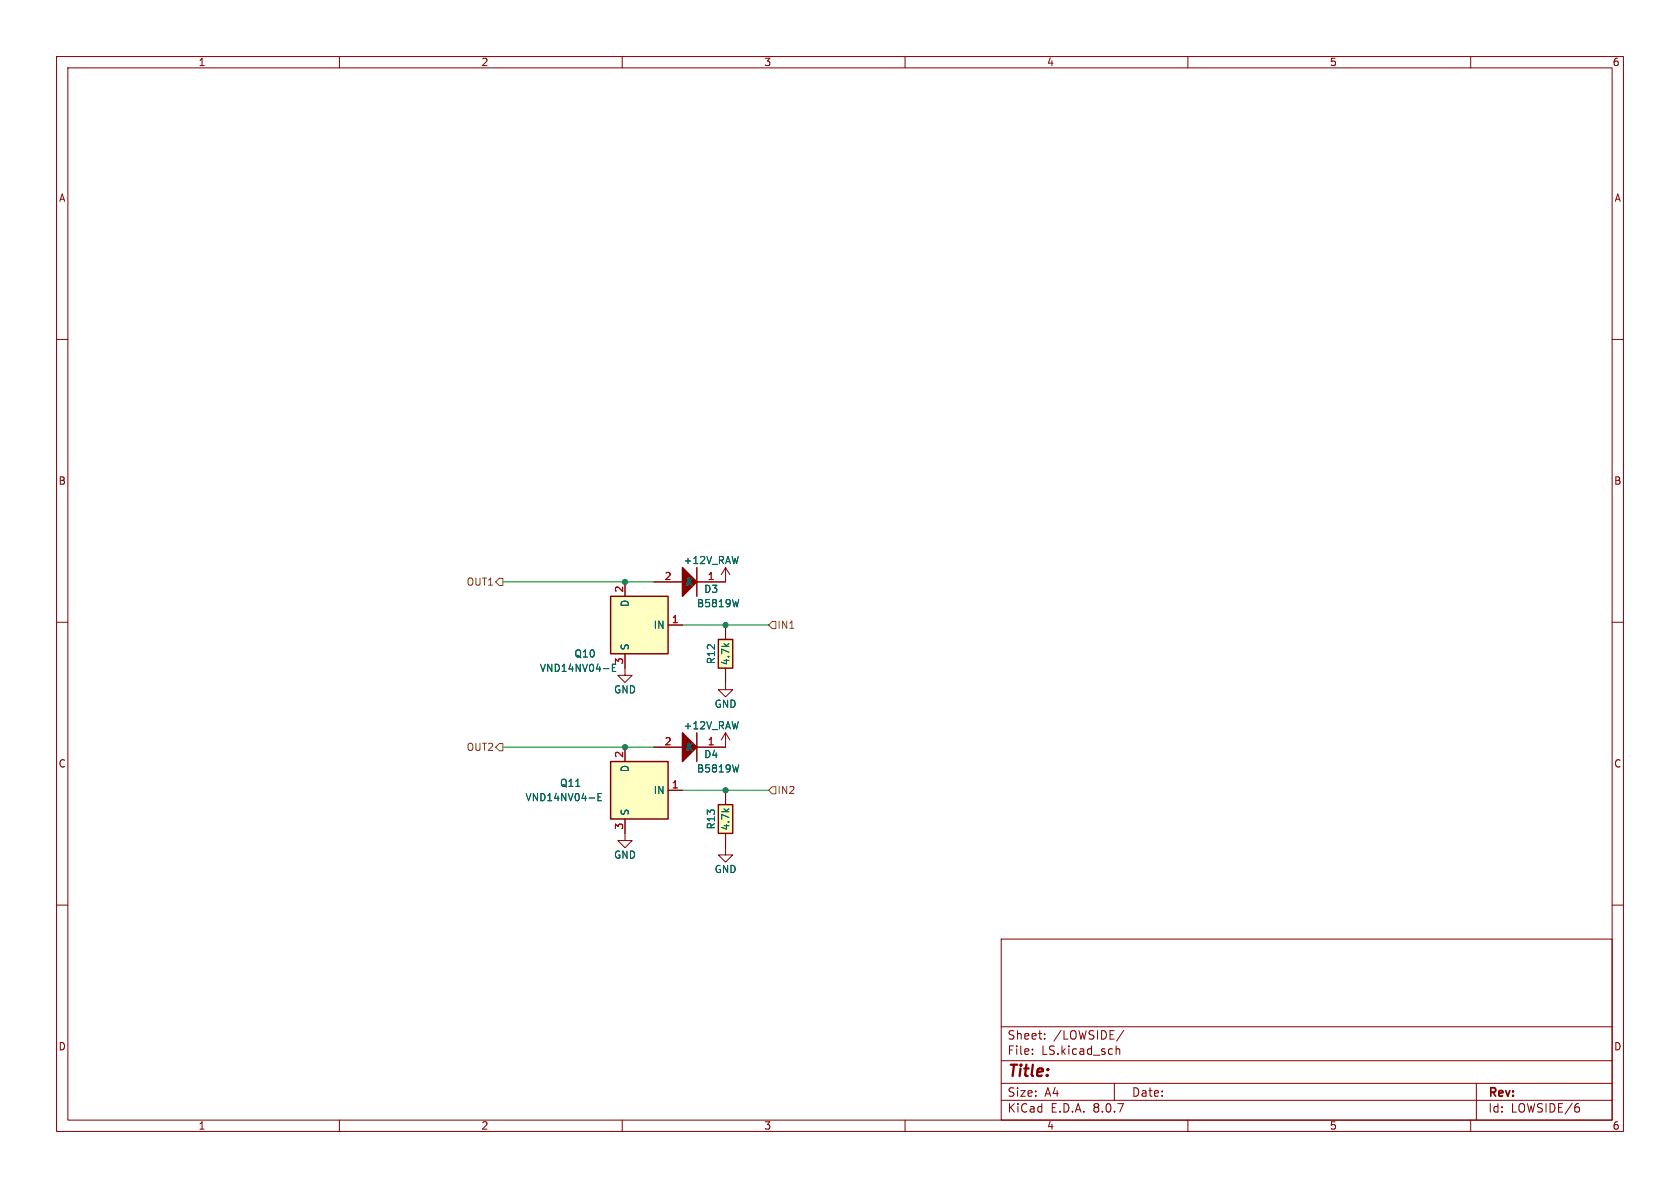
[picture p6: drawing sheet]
<svg xmlns="http://www.w3.org/2000/svg" width="297mm" height="210mm" viewBox="0 0 297 210" stroke-linecap="round" stroke-linejoin="round" font-family="sans-serif">
<g fill="none" stroke="#840000" stroke-width=".18">
<path d="M10 10h277v190h-277zM12 12h273v186h-273zM60 10v2M110 10v2M160 10v2M210 10v2M260 10v2M10 60h2M285 60h2M10 110h2M110.5 118.1v1.3h-1.3l1.3 1.3 1.3-1.3h-1.3M285 110h2"/>
<path d="M10 160h2M177 166h108v32h-108zM285 160h2M60 198v2M110 198v2M160 198v2M177 194.5h108M177 191.5h108M177 187.5h108M177 181.5h108M182.5 186.3v.1M182.5 185.5v.1"/>
<path d="M184.7 183.6v.1M184.7 182.8v.1M197 191.5v3M197.3 184.9v1.5M197.3 185.5l.2-.1 .4 .1 .1 .9M198.7 182.1l-1.3 2M210 198v2M260 198v2M261 191.5v6.5M279.1 195.7l.1 .3-.1 .5"/>
</g>
<path d="M127 142.2h2.5v5.1h-2.5z" fill="#ffffc2"/>
<path d="M123.2 129.5v5.1M127 142.2h2.5v5.1h-2.5z" fill="none" stroke="#840000" stroke-width=".25"/>
<path d="M115.6 132.1h5M123.2 132.1h5.1M128.3 139.7v2.5M128.3 147.3v2.6" fill="none" stroke="#840000" stroke-width=".18"/>
<path d="M120.6 129.5l2.6 2.6-2.6 2.5z" fill="#840000" stroke="#840000" stroke-width=".25"/>
<path d="M130.6 135.2l-.3 1.3" fill="none" stroke="#006464" stroke-width=".18"/>
<path d="M107.9 105.4h10.2v10.2h-10.2z" fill="#ffffc2"/>
<path d="M107.9 105.4h10.2v10.2h-10.2z" fill="none" stroke="#840000" stroke-width=".25"/>
<path d="M110.5 102.9v2.5M110.5 115.6v2.5M118.1 110.5h2.5M128.3 100.3v2.6M128.3 100.3l.7 1.3M128.3 100.3l-.8 1.3M128.3 120.7v1.2h-1.3l1.3 1.3 1.2-1.3h-1.2M128.3 129.5l.7 1.3M128.3 129.5v2.6M128.3 129.5l-.8 1.3M128.3 149.9v1.2h-1.3l1.3 1.3 1.2-1.3h-1.2" fill="none" stroke="#840000" stroke-width=".18"/>
<path d="M108.3 118h.4M108.9 117.4h-.6v1.3h.6" fill="none" stroke="#006464" stroke-width=".18"/>
<path d="M107.9 134.6h10.2v10.2h-10.2z" fill="#ffffc2"/>
<path d="M107.9 134.6h10.2v10.2h-10.2z" fill="none" stroke="#840000" stroke-width=".25"/>
<path d="M110.5 132.1v2.5M118.1 139.7h2.5M110.5 144.8v3.8h-1.3l1.3 1.3 1.3-1.3h-1.3" fill="none" stroke="#840000" stroke-width=".18"/>
<path d="M105.7 140.9h.4M106.3 140.3h-.6v1.2h.6" fill="none" stroke="#006464" stroke-width=".18"/>
<path d="M127 113h2.5v5.1h-2.5z" fill="#ffffc2"/>
<path d="M123.2 100.3v5.1M127 113h2.5v5.1h-2.5z" fill="none" stroke="#840000" stroke-width=".25"/>
<g fill="none" stroke="#840000" stroke-width=".18">
<path d="M110.5 102.9v2.5M110.5 115.6v2.5M115.6 102.9h5M118.1 110.5h2.5M123.2 102.9h5.1M128.3 110.5v2.5M128.3 118.1v2.6M110.5 132.1v2.5M115.6 132.1h5M118.1 139.7h2.5M123.2 132.1h5.1M128.3 139.7v2.5"/>
<path d="M110.5 144.8v2.5M128.3 147.3v2.6"/>
</g>
<path d="M120.6 100.3l2.6 2.6-2.6 2.5z" fill="#840000" stroke="#840000" stroke-width=".25"/>
<path d="M108.3 118h.4M108.9 117.4h-.6v1.3h.6M130.6 106l-.3 1.3M130.6 135.2l-.3 1.3M105.7 140.9h.4M106.3 140.3h-.6v1.2h.6" fill="none" stroke="#006464" stroke-width=".18"/>
<path d="M87.6 102.9l.7-.7h.6v1.3h-.6zM136.5 109.9h.7v1.2h-.7l-.6-.6zM88.3 131.4h.6v1.3h-.6l-.7-.6zM136.5 139.1h.7v1.2h-.7l-.6-.6z" fill="none" stroke="#725600" stroke-width=".18"/>
<path d="M88.9 102.9h26.7M120.6 110.5h15.3M88.9 132.1h26.7M120.6 139.7h15.3" fill="none" stroke="#009600" stroke-width=".18"/>
<g fill="#009600" stroke="#009600" stroke-width=".18">
<circle cx="128.3" cy="139.7" r=".46"/>
<circle cx="110.5" cy="132.1" r=".46"/>
<circle cx="128.3" cy="110.5" r=".46"/>
<circle cx="110.5" cy="102.9" r=".46"/>
</g>
<text font-size="2.8" fill="#840000" x="178" y="190.9">Title:</text>
<g font-size="2.1" fill="#840000">
<text x="178" y="184">Sheet:</text>
<text x="186.2" y="184">/LOWSIDE/</text>
<text x="178" y="186.7">File:</text>
<text x="184.1" y="186.7">LS.kicad_sch</text>
<text x="178" y="196.9">KiCad</text>
<text x="178" y="194.1">Size:</text>
<text x="184.7" y="194.1">A4</text>
<text x="185.7" y="196.9">E.D.A.</text>
<text x="193.3" y="196.9">8.0.7</text>
<text x="200" y="194.1">Date:</text>
<text x="263" y="194.3">Rev:</text>
<text x="263" y="196.9">Id:</text>
<text x="267.1" y="196.9">LOWSIDE/6</text>
</g>
<g font-size="1.8" fill="#840000">
<text x="35" y="11.9">1</text>
<text x="85" y="11.9">2</text>
<text x="135" y="11.9">3</text>
<text x="185" y="11.9">4</text>
<text x="235" y="11.9">5</text>
<text x="285" y="11.9">6</text>
<text x="10.3" y="35.9">A</text>
<text x="285.3" y="35.9">A</text>
<text x="10.3" y="85.9">B</text>
<text x="285.3" y="85.9">B</text>
<text x="10.3" y="135.9">C</text>
<text x="285.3" y="135.9">C</text>
<text x="10.3" y="185.9">D</text>
<text x="285.3" y="185.9">D</text>
<text x="35" y="199.9">1</text>
<text x="85" y="199.9">2</text>
<text x="135" y="199.9">3</text>
<text x="185" y="199.9">4</text>
<text x="235" y="199.9">5</text>
<text x="285" y="199.9">6</text>
</g>
<g font-size="1.8" fill="#006464">
<text x="120.7" y="99.9">+12V_RAW</text>
<text x="111.4" y="107.4" transform="rotate(-90 111.4 107.4)">D</text>
<text x="121.2" y="103.7">K</text>
<text x="123.1" y="107.5">B5819W</text>
<text x="124.4" y="105">D3</text>
<text x="115.5" y="111.4">IN</text>
<text x="95.3" y="119">VND14NV04-E</text>
<text x="101.4" y="116.4">Q10</text>
<text x="111.4" y="115.1" transform="rotate(-90 111.4 115.1)">S</text>
<text x="126.6" y="117.5" transform="rotate(-90 126.6 117.5)">R12</text>
<text x="129.1" y="117.7" transform="rotate(-90 129.1 117.7)">4.7k</text>
<text x="108.5" y="122.8">GND</text>
<text x="126.2" y="125.3">GND</text>
<text x="120.7" y="129.1">+12V_RAW</text>
<text x="111.4" y="136.6" transform="rotate(-90 111.4 136.6)">D</text>
<text x="121.2" y="132.9">K</text>
<text x="123.1" y="136.8">B5819W</text>
<text x="124.4" y="134.2">D4</text>
<text x="92.8" y="141.8">VND14NV04-E</text>
<text x="98.9" y="139.3">Q11</text>
<text x="115.5" y="140.6">IN</text>
<text x="111.4" y="144.3" transform="rotate(-90 111.4 144.3)">S</text>
<text x="126.6" y="146.7" transform="rotate(-90 126.6 146.7)">R13</text>
<text x="129.1" y="146.9" transform="rotate(-90 129.1 146.9)">4.7k</text>
<text x="108.5" y="152">GND</text>
<text x="126.2" y="154.5">GND</text>
</g>
<g font-size="1.8" fill="#725600">
<text x="82.4" y="103.7">OUT1</text>
<text x="137.4" y="111.4">IN1</text>
<text x="82.4" y="132.9">OUT2</text>
<text x="137.4" y="140.6">IN2</text>
</g>
<g font-size="1.8" fill="#a90000">
<text x="110.2" y="104.8" transform="rotate(-90 110.2 104.8)">2</text>
<text x="117.4" y="102.6">2</text>
<text x="125" y="102.6">1</text>
<text x="118.7" y="110.2">1</text>
<text x="110.2" y="117.5" transform="rotate(-90 110.2 117.5)">3</text>
<text x="117.4" y="131.8">2</text>
<text x="125" y="131.8">1</text>
<text x="110.2" y="134.1" transform="rotate(-90 110.2 134.1)">2</text>
<text x="118.7" y="139.4">1</text>
<text x="110.2" y="146.8" transform="rotate(-90 110.2 146.8)">3</text>
</g>
</svg>
